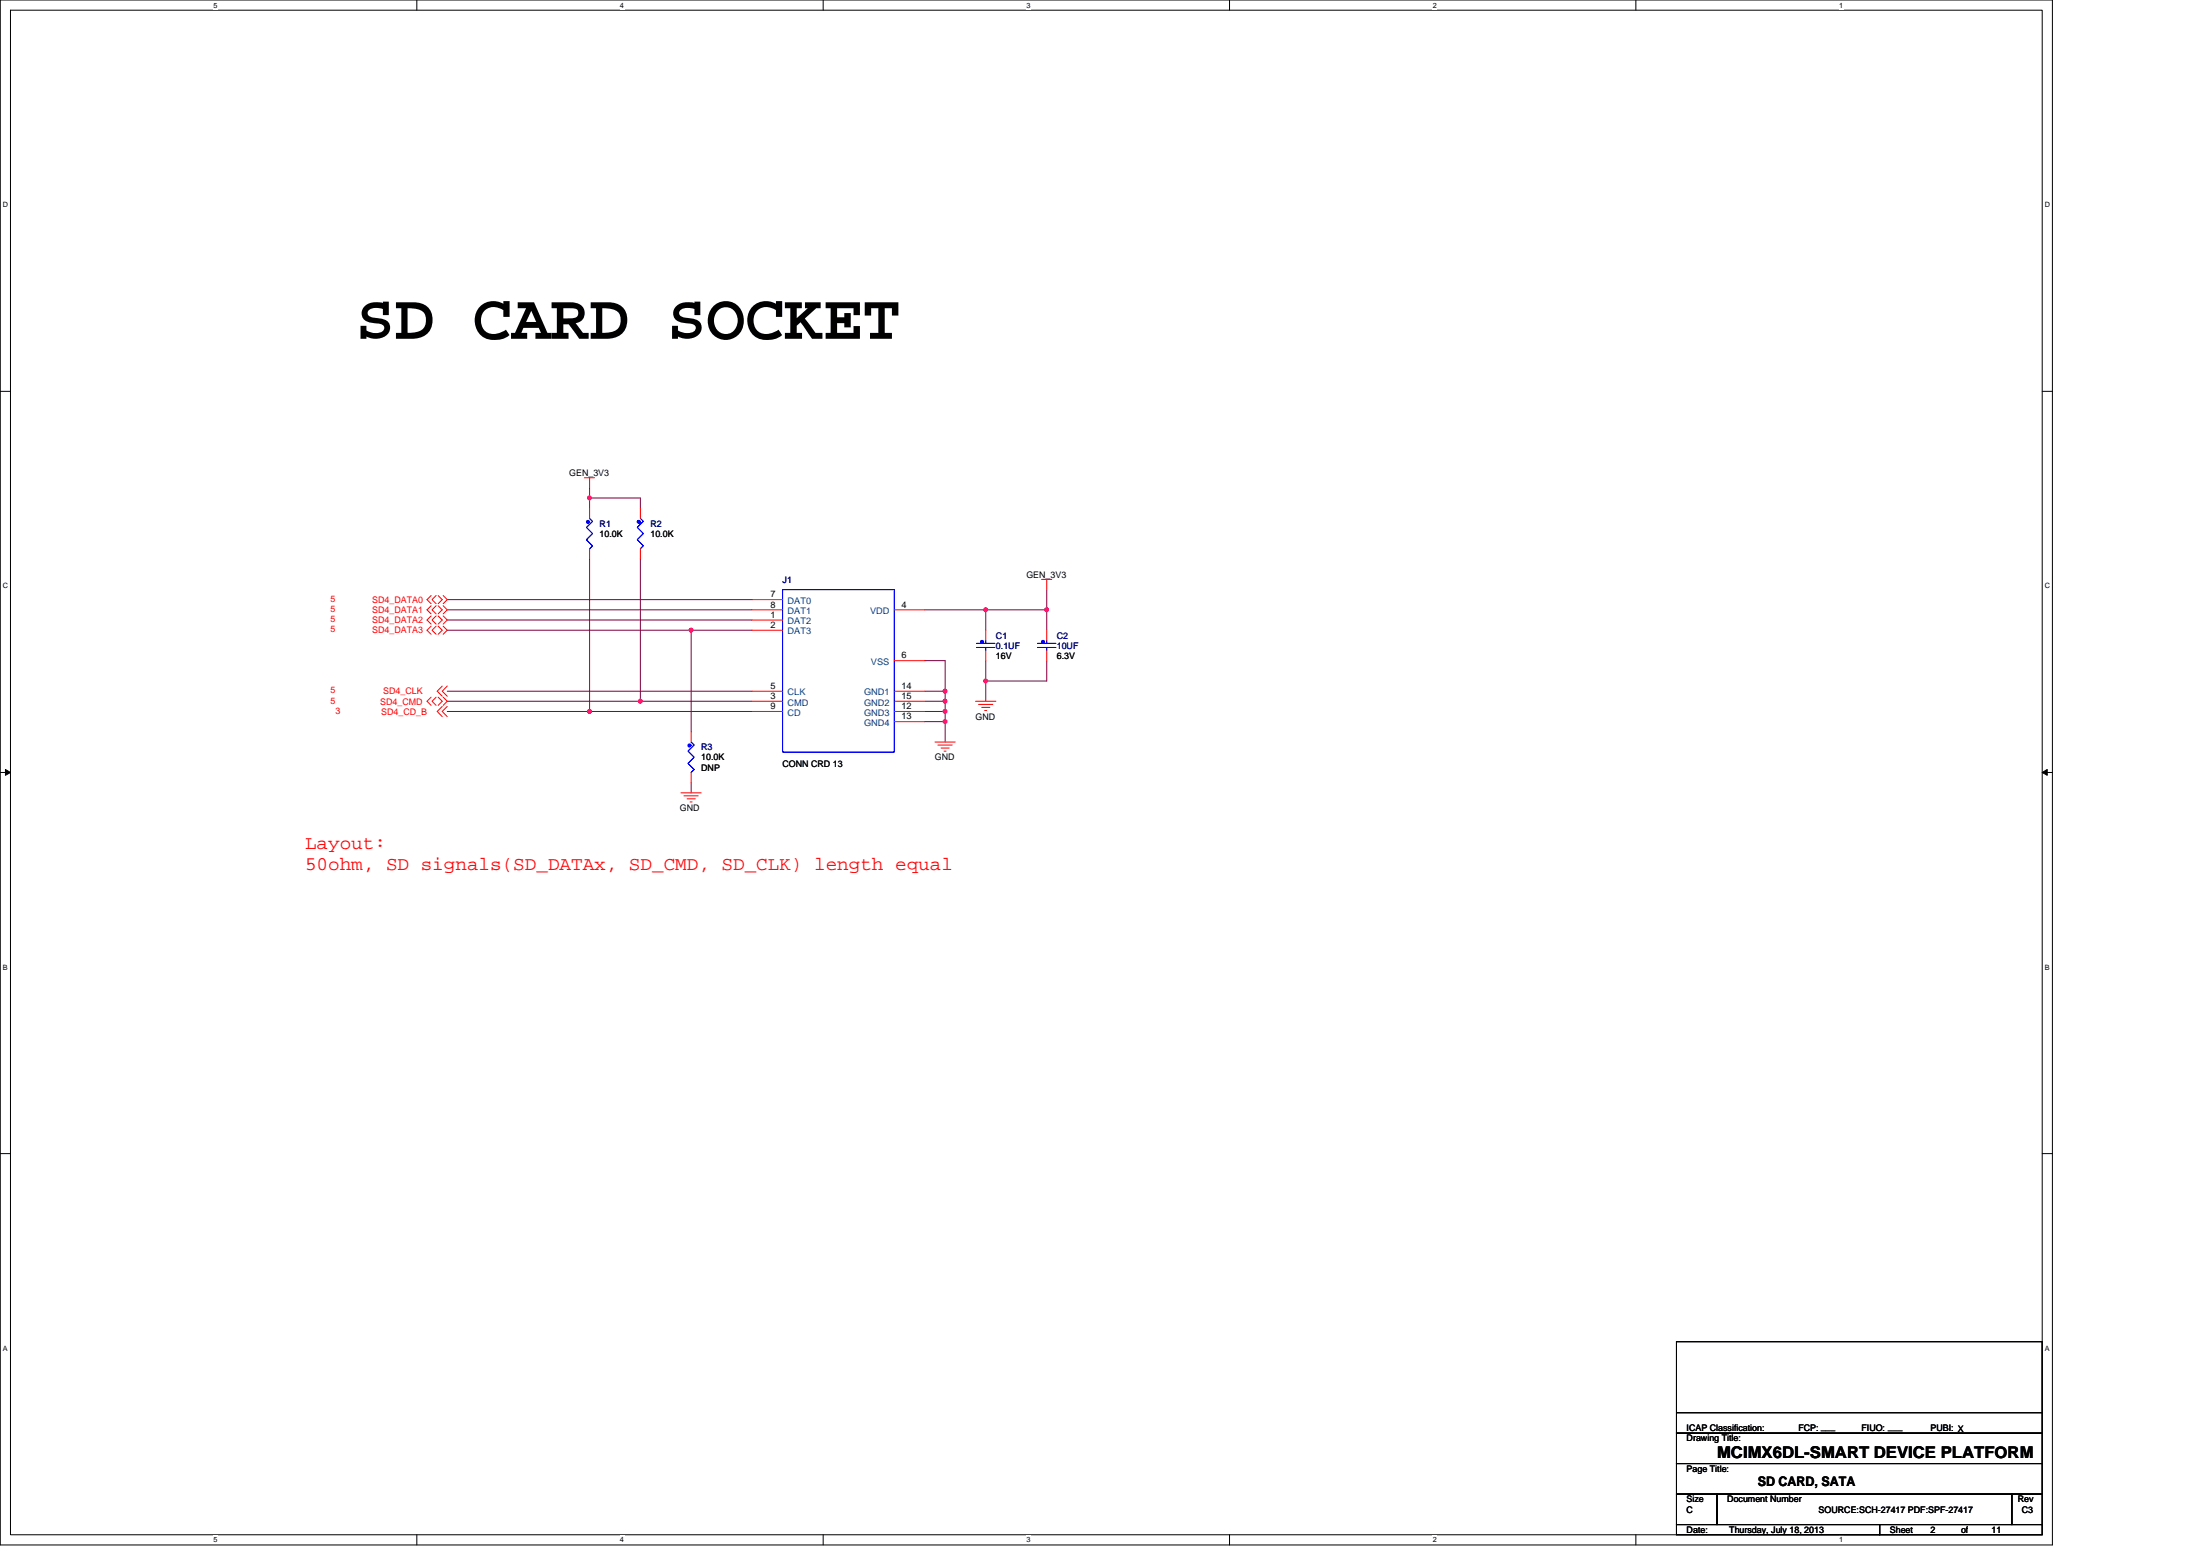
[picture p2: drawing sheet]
<svg xmlns="http://www.w3.org/2000/svg" width="297mm" height="210mm" viewBox="0 0 297 210" stroke-linecap="round" stroke-linejoin="round" font-family="sans-serif">
<path d="M0 0h277.1v208.5h-277.1zM1.4 1.4h274.3v205.7h-274.3z" fill="none" stroke="#000" stroke-width=".14"/>
<g fill="#fff">
<path d="M28.8 .1h.6v1.1h-.6z"/>
<path d="M28.8 207.3h.6v1.1h-.6z"/>
</g>
<path d="M56.3 0v1.4M56.3 207.1v1.4" fill="none" stroke="#000" stroke-width=".14"/>
<g fill="#fff">
<path d="M83.7 .1h.6v1.1h-.6z"/>
<path d="M83.7 207.3h.6v1.1h-.6z"/>
</g>
<path d="M111.1 0v1.4M111.1 207.1v1.4" fill="none" stroke="#000" stroke-width=".14"/>
<g fill="#fff">
<path d="M138.6 .1h.5v1.1h-.5z"/>
<path d="M138.6 207.3h.5v1.1h-.5z"/>
</g>
<path d="M166 0v1.4M166 207.1v1.4" fill="none" stroke="#000" stroke-width=".14"/>
<g fill="#fff">
<path d="M193.4 .1h.6v1.1h-.6z"/>
<path d="M193.4 207.3h.6v1.1h-.6z"/>
</g>
<path d="M220.9 0v1.4M220.9 207.1v1.4" fill="none" stroke="#000" stroke-width=".14"/>
<g fill="#fff">
<path d="M248.3 .1h.6v1.1h-.6z"/>
<path d="M248.3 207.3h.6v1.1h-.6z"/>
<path d="M.4 27.1h.7v1.1h-.7z"/>
<path d="M276.1 27.1h.7v1.1h-.7z"/>
<path d="M.4 78.5h.7v1.1h-.7z"/>
<path d="M276.1 78.5h.7v1.1h-.7z"/>
</g>
<path d="M0 52.8h1.4M275.7 52.8h1.4" fill="none" stroke="#000" stroke-width=".14"/>
<g fill="#fff">
<path d="M.4 130h.7v1.1h-.7z"/>
<path d="M276.1 130h.7v1.1h-.7z"/>
</g>
<path d="M0 104.2h1.4M275.7 104.2h1.4" fill="none" stroke="#000" stroke-width=".14"/>
<path d="M.7 103.8l.7 .4-.7 .4zM275.7 104.2l.7-.4v.8z" fill="#000" stroke="#000" stroke-width=".14"/>
<g fill="#fff">
<path d="M.4 181.4h.7v1.1h-.7z"/>
<path d="M276.1 181.4h.7v1.1h-.7z"/>
</g>
<path d="M0 155.7h1.4M275.7 155.7h1.4M226.4 193.4h49.3v4.1h-49.3zM226.4 197.5h49.3v4.1h-49.3zM226.4 181.1h49.3v12.3h-49.3zM226.4 190.6h49.3M226.4 205.7h27.4v1.4h-27.4zM226.4 201.6h5.4v4.1h-5.4zM231.8 201.6h39.8v4.1h-39.8zM253.8 205.7h21.9v1.4h-21.9zM271.6 201.6h4.1v4.1h-4.1z" fill="none" stroke="#000" stroke-width=".14"/>
<g fill="none" stroke="#800040" stroke-width=".14">
<path d="M79.6 65.8v1.4M79.6 67.2v1.4M79.6 75.4v20.6M79.6 67.2h6.9v1.4M86.5 75.4v19.2M141.3 79.6v2.7M60.4 83.7h41.1M60.4 96h19.2M60.4 80.9h41.1M60.4 82.3h41.1M60.4 94.6h26.1M60.4 93.3h41.1"/>
<path d="M60.4 85h32.9M79.6 96h21.9M86.5 94.6h15M93.3 85h8.2M93.3 85v13.8M124.9 93.3h2.7M124.9 89.2h2.7v4.1M124.9 97.4h2.7M124.9 96h2.7M124.9 94.6h2.7M124.9 82.3h8.2M127.6 93.3v1.3"/>
<path d="M127.6 97.4v2.7M127.6 96v1.4M127.6 94.6v1.4M133.1 91.9v2.7M133.1 82.3v2.7M133.1 82.3h8.2M133.1 89.2v2.7M141.3 89.2v2.7h-8.2M141.3 82.3v2.7M93.3 105.6v1.4"/>
</g>
<g fill="#f0f" stroke="#f0f" stroke-width=".14">
<circle cx="141.3" cy="82.3" r=".27"/>
<circle cx="133.1" cy="82.3" r=".27"/>
<circle cx="127.6" cy="96" r=".27"/>
<circle cx="79.6" cy="67.2" r=".27"/>
<circle cx="127.6" cy="94.6" r=".27"/>
<circle cx="127.6" cy="93.3" r=".27"/>
<circle cx="127.6" cy="97.4" r=".27"/>
<circle cx="79.6" cy="96" r=".27"/>
<circle cx="86.4" cy="94.6" r=".27"/>
<circle cx="93.3" cy="85" r=".27"/>
<circle cx="133.1" cy="91.9" r=".27"/>
</g>
<g fill="none" stroke="#f00" stroke-width=".14">
<path d="M78.9 64.5h1.4M79.6 64.5v1.3M79.6 68.6v1.4M79.6 74.1v1.3M86.5 68.6v1.4M86.5 74.1v1.3M140.6 78.2h1.4M141.3 78.2v1.4M58.2 80.4l-.5 .5 .5 .6M58.2 81.7l-.5 .6 .5 .5M58.2 83.1l-.5 .6 .5 .5M58.2 84.5l-.5 .5 .5 .6"/>
<path d="M58.2 94.1l-.5 .5 .5 .6M58.9 80.4l-.6 .5 .6 .6M58.9 81.7l-.6 .6 .6 .5M58.9 83.1l-.6 .6 .6 .5M58.9 84.5l-.6 .5 .6 .6M58.9 94.1l-.6 .5 .6 .6M59.2 80.4l.5 .5-.5 .6M59.2 81.7l.5 .6-.5 .5M59.2 83.1l.5 .6-.5 .5M59.2 84.5l.5 .5-.5 .6M59.2 94.1l.5 .5-.5 .6M59.7 95.3l-.7 .7 .7 .7"/>
<path d="M59.7 92.6l-.7 .7 .7 .7M59.8 80.4l.6 .5-.6 .6M59.8 81.7l.6 .6-.6 .5M59.8 83.1l.6 .6-.6 .5M59.8 84.5l.6 .5-.6 .6M59.8 94.1l.6 .5-.6 .6M60.4 95.3l-.7 .7 .7 .7M60.4 92.6l-.7 .7 .7 .7M93.3 98.8v1.3M101.5 83.7h4.2M101.5 85h4.2M101.5 94.6h4.2"/>
<path d="M101.5 93.3h4.2M101.5 80.9h4.2M101.5 82.3h4.2M101.5 96h4.2M120.8 82.3h4.1M120.8 93.3h4.1M120.8 94.6h4.1M120.8 96h4.1M120.8 97.4h4.1M120.8 89.2h4.1M131.7 94.6h2.8M132.1 95.1h1.9"/>
<path d="M132.5 95.5h1.1M132.9 95.9h.3M133.1 85v1.4M133.1 87.8v1.4M141.3 85v1.4M141.3 87.8v1.4M91.9 107h2.8M92.3 107.4h2M92.8 107.8h1.1M93.2 108.2h.2M93.3 104.2v1.4M126.2 100.1h2.8"/>
<path d="M126.6 100.5h2M127.1 100.9h1.1M127.5 101.4h.2"/>
</g>
<path d="M79.6 70l.4 .4-.8 .8 .8 .8-.8 .8 .8 .9-.4 .4M86.5 70l.4 .4-.9 .8 .9 .8-.9 .8 .9 .9-.4 .4M105.7 79.6h15.1v21.9h-15.1zM131.8 87.4h2.5M131.8 86.8h2.5M133.1 87.4v.4M133.1 86.4v.4M140.1 87.4h2.5M140.1 86.8h2.5M141.3 86.4v.4M141.3 87.4v.4M93.3 100.1l.4 .4-.8 .9 .8 .8-.8 .8 .8 .8-.4 .4" fill="none" stroke="#00f" stroke-width=".14"/>
<g fill="#00f" stroke="#00f" stroke-width=".14">
<path d="M79.2 70.3h.3v.2h-.3z" fill-rule="evenodd"/>
<path d="M79.2 70.3h.3v.2h-.3z" fill-rule="evenodd"/>
<path d="M132.4 86.5h.3v.2h-.3z" fill-rule="evenodd"/>
<path d="M132.4 86.5h.3v.2h-.3z" fill-rule="evenodd"/>
<path d="M86.1 70.3h.3v.2h-.3z" fill-rule="evenodd"/>
<path d="M86.1 70.3h.3v.2h-.3z" fill-rule="evenodd"/>
<path d="M140.7 86.5h.3v.2h-.3z" fill-rule="evenodd"/>
<path d="M140.7 86.5h.3v.2h-.3z" fill-rule="evenodd"/>
<path d="M93 100.5h.2v.2h-.2z" fill-rule="evenodd"/>
<path d="M93 100.5h.2v.2h-.2z" fill-rule="evenodd"/>
</g>
<text font-size="8.8" x="48" y="45.7">SD CARD SOCKET</text>
<g font-size="2.6" fill="#f00">
<text x="41.2" y="114.6">Layout:</text>
<text x="41.2" y="117.4">50ohm, SD signals(SD_DATAx, SD_CMD, SD_CLK) length equal</text>
</g>
<text font-size="2.2" x="231.8" y="196.8">MCIMX6DL-SMART DEVICE PLATFORM</text>
<text font-size="1.8" x="237.3" y="200.5">SD CARD, SATA</text>
<g font-size="1.2">
<text x="76.9" y="64.2">GEN_3V3</text>
<text x="81" y="72.5">10.0K</text>
<text x="87.8" y="72.5">10.0K</text>
<text x="138.6" y="77.9">GEN_3V3</text>
<text x="104" y="83.4">1</text>
<text x="104" y="80.6">7</text>
<text x="104" y="82">8</text>
<text x="121.7" y="82">4</text>
<text x="104" y="84.8">2</text>
<text x="121.7" y="88.9">6</text>
<text x="134.5" y="88.9">16V</text>
<text x="142.7" y="88.9">6.3V</text>
<text x="104" y="94.3">3</text>
<text x="104" y="93">5</text>
<text x="104" y="95.7">9</text>
<text x="121.7" y="93">14</text>
<text x="121.7" y="94.3">15</text>
<text x="121.7" y="95.7">12</text>
<text x="121.7" y="97.1">13</text>
<text x="131.7" y="97.1">GND</text>
<text x="94.7" y="102.6">10.0K</text>
<text x="94.7" y="104">DNP</text>
<text x="105.7" y="103.4">CONN CRD 13</text>
<text x="126.2" y="102.6">GND</text>
<text x="91.8" y="109.5">GND</text>
<text x="227.7" y="194.5">Drawing Title:</text>
<text x="227.7" y="193.1">ICAP Classification:</text>
<text x="242.8" y="193.1">FCP: ___</text>
<text x="251.3" y="193.1">FIUO: ___</text>
<text x="260.6" y="193.1">PUBI: X</text>
<text x="227.7" y="202.8">Size</text>
<text x="227.7" y="198.6">Page Title:</text>
<text x="233.2" y="202.8">Document Number</text>
<text x="272.4" y="202.8">Rev</text>
<text x="227.7" y="206.9">Date:</text>
<text x="227.7" y="204.1">C</text>
<text x="233.5" y="206.9">Thursday, July 18, 2013</text>
<text x="245.6" y="204.1">SOURCE:SCH-27417 PDF:SPF-27417</text>
<text x="255.2" y="206.9">Sheet</text>
<text x="260.6" y="206.9">2</text>
<text x="264.8" y="206.9">of</text>
<text x="268.9" y="206.9">11</text>
<text x="273" y="204.1">C3</text>
</g>
<g font-size="1.2" fill="#000080">
<text x="81" y="71.1">R1</text>
<text x="87.8" y="71.1">R2</text>
<text x="105.7" y="78.6">J1</text>
<text x="134.5" y="86.2">C1</text>
<text x="134.5" y="87.5">0.1UF</text>
<text x="142.7" y="86.2">C2</text>
<text x="142.7" y="87.5">10UF</text>
<text x="94.7" y="101.3">R3</text>
</g>
<g font-size="1.2" fill="#f00">
<text x="44.6" y="81.2">5</text>
<text x="44.6" y="82.6">5</text>
<text x="44.6" y="84">5</text>
<text x="50.2" y="81.4">SD4_DATA0</text>
<text x="50.2" y="82.7">SD4_DATA1</text>
<text x="44.6" y="85.3">5</text>
<text x="50.2" y="84.1">SD4_DATA2</text>
<text x="50.2" y="85.5">SD4_DATA3</text>
<text x="44.6" y="93.6">5</text>
<text x="44.6" y="95">5</text>
<text x="51.3" y="95.1">SD4_CMD</text>
<text x="51.7" y="93.7">SD4_CLK</text>
<text x="45.3" y="96.3">3</text>
<text x="51.5" y="96.5">SD4_CD_B</text>
</g>
<g font-size="1.2" fill="#004080">
<text x="106.3" y="81.5">DAT0</text>
<text x="106.3" y="82.9">DAT1</text>
<text x="117.5" y="82.9">VDD</text>
<text x="106.3" y="84.2">DAT2</text>
<text x="106.3" y="85.6">DAT3</text>
<text x="117.6" y="89.7">VSS</text>
<text x="106.3" y="95.2">CMD</text>
<text x="106.3" y="93.9">CLK</text>
<text x="116.7" y="93.9">GND1</text>
<text x="116.7" y="95.2">GND2</text>
<text x="106.3" y="96.6">CD</text>
<text x="116.7" y="96.6">GND3</text>
<text x="116.7" y="98">GND4</text>
</g>
<g font-size="1">
<text x="28.8" y="1">5</text>
<text x="83.7" y="1">4</text>
<text x="138.6" y="1">3</text>
<text x="193.4" y="1">2</text>
<text x="248.3" y="1">1</text>
<text x=".4" y="28">D</text>
<text x="276.1" y="28">D</text>
<text x=".4" y="79.4">C</text>
<text x="276.1" y="79.4">C</text>
<text x=".4" y="130.9">B</text>
<text x="276.1" y="130.9">B</text>
<text x=".4" y="182.3">A</text>
<text x="276.1" y="182.3">A</text>
<text x="28.8" y="208.2">5</text>
<text x="83.7" y="208.2">4</text>
<text x="138.6" y="208.2">3</text>
<text x="193.4" y="208.2">2</text>
<text x="248.3" y="208.2">1</text>
</g>
</svg>
